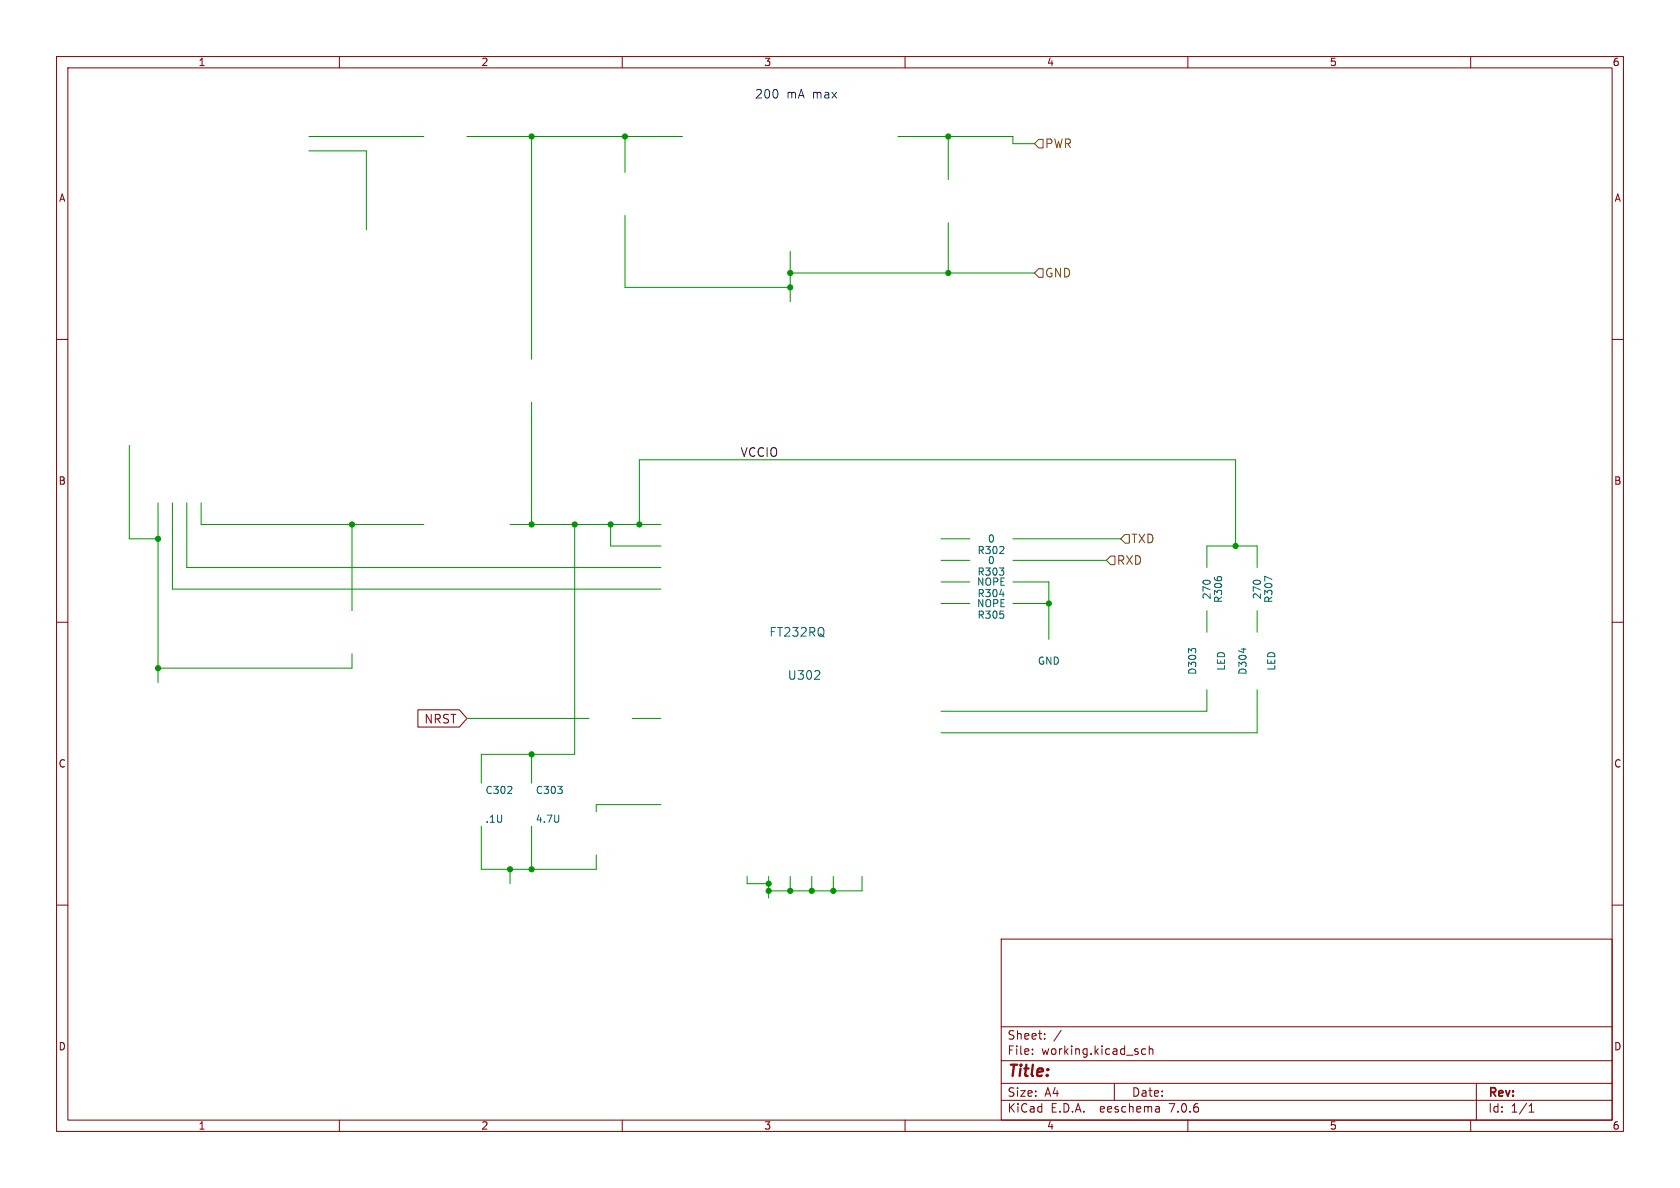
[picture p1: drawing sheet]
<svg xmlns="http://www.w3.org/2000/svg" width="297mm" height="210mm" viewBox="0 0 297 210" stroke-linecap="round" stroke-linejoin="round" font-family="sans-serif">
<g fill="none" stroke="#840000" stroke-width=".18">
<path d="M10 10h277v190h-277zM12 12h273v186h-273zM60 10v2M110 10v2M160 10v2M210 10v2M260 10v2M10 60h2M285 60h2M10 110h2M285 110h2M73.9 125.5h7.3l1.3 1.5-1.3 1.5h-7.3z"/>
<path d="M10 160h2M285 160h2M177 166h108v32h-108zM60 198v2M110 198v2M160 198v2M177 194.5h108M177 191.5h108M177 187.5h108M177 181.5h108M182.5 186.3v.1M182.5 185.5v.1"/>
<path d="M184.7 183.6v.1M184.7 182.8v.1M187.6 182.1l-1.3 2M197 191.5v3M202.5 185.5l-.4-.1-.3 .3v.4l.2 .2h.5M203.2 185.5l.2-.1 .3 .1 .1 .9M203.2 184.9v1.5M204.9 195.7l.1 .9M205 196.5l-.2 .1M205 196h-.2M210 198v2M260 198v2"/>
<path d="M261 191.5v6.5M270.3 196.6h.9M270.3 195.5l.4-.4v1.5"/>
</g>
<path d="M182.9 25.4l.7-.8h.8v1.6h-.8zM182.9 48.3l.7-.8h.8v1.5h-.8zM196.3 98.3h.8v1.5h-.8l-.7-.7zM198.1 95.3l.8-.8h.7v1.5h-.7z" fill="none" stroke="#725600" stroke-width=".18"/>
<g fill="none" stroke="#009600" stroke-width=".18">
<path d="M54.6 24.1h20.3M54.6 26.7h10.2v13.9M82.5 24.1h38.1M94 24.1v39.4M110.5 38.1v12.7h29.2M110.5 24.1v6.4M158.7 24.1h20.4v1.3h3.8M167.6 24.1v7.7M167.6 39.4v8.9M139.7 48.3h43.2M139.7 44.5v8.8M22.9 78.7v16.6h5"/>
<path d="M94 71.1v21.6M27.9 88.9v31.8M30.5 88.9v15.2h86.3M33 88.9v11.4h83.8M35.6 88.9v3.8h39.3M62.2 92.7v15.3M90.2 92.7h26.6M101.6 92.7v40.7h-16.5v5M107.9 92.7v3.8h8.9M113 92.7v-11.4h105.4v15.2M166.4 95.3h5M166.4 99.1h5"/>
<path d="M179.1 95.3h19M179.1 99.1h16.5M62.2 115.6v2.5h-34.3M166.4 102.9h5M166.4 106.7h5M179.1 102.9h6.3v10.1M179.1 106.7h6.3M213.4 100.3v-3.8h8.8v3.8M213.4 108v3.8M222.2 108v3.8M82.5 127h21.6M94 133.4v5"/>
<path d="M111.8 127h5M213.4 121.9v3.8h-47M222.2 121.9v7.6h-55.8M85.1 146.1v7.6h20.3v-2.6M90.2 153.7v2.5M94 146.1v7.6M116.8 142.2h-11.4v1.3M132.1 154.9v1.3h3.8M135.9 154.9v3.9M139.7 154.9v2.6M143.5 154.9v2.6M147.3 154.9v2.6"/>
<path d="M152.4 154.9v2.6h-16.5"/>
</g>
<path d="M144.9 118.7v.5M176.7 105.1h.8M219.9 114.6v.8M224.9 102.4l-1.3-.5v.8M144 120.1h.9" fill="none" stroke="#006464" stroke-width=".18"/>
<g fill="#009600" stroke="#009600" stroke-width=".18">
<circle cx="94" cy="133.4" r=".46"/>
<circle cx="62.2" cy="92.7" r=".46"/>
<circle cx="27.9" cy="95.3" r=".46"/>
<circle cx="27.9" cy="118.1" r=".46"/>
<circle cx="167.6" cy="24.1" r=".46"/>
<circle cx="167.6" cy="48.3" r=".46"/>
<circle cx="139.7" cy="157.5" r=".46"/>
<circle cx="143.5" cy="157.5" r=".46"/>
<circle cx="147.3" cy="157.5" r=".46"/>
<circle cx="90.2" cy="153.7" r=".46"/>
<circle cx="135.9" cy="156.2" r=".46"/>
<circle cx="135.9" cy="157.5" r=".46"/>
<circle cx="94" cy="153.7" r=".46"/>
<circle cx="101.6" cy="92.7" r=".46"/>
<circle cx="107.9" cy="92.7" r=".46"/>
<circle cx="94" cy="92.7" r=".46"/>
<circle cx="139.7" cy="50.8" r=".46"/>
<circle cx="113" cy="92.7" r=".46"/>
<circle cx="139.7" cy="48.3" r=".46"/>
<circle cx="110.5" cy="24.1" r=".46"/>
<circle cx="94" cy="24.1" r=".46"/>
<circle cx="218.4" cy="96.5" r=".46"/>
<circle cx="185.4" cy="106.7" r=".46"/>
</g>
<text font-size="2.8" fill="#840000" x="178" y="190.9">Title:</text>
<g font-size="2.1" fill="#0000c2">
<text x="133.3" y="17.5">200</text>
<text x="139" y="17.5">mA max</text>
</g>
<g font-size="2.1" fill="#725600">
<text x="184.6" y="26.4">PWR</text>
<text x="184.6" y="49.3">GND</text>
<text x="197.3" y="100.1">RXD</text>
<text x="199.9" y="96.2">TXD</text>
</g>
<text font-size="2.1" fill="#0f0f0f" x="130.8" y="80.9">VCCIO</text>
<g font-size="2.1" fill="#006464">
<text x="135.9" y="112.8">FT232RQ</text>
<text x="139.2" y="120.4">U302</text>
</g>
<g font-size="2.1" fill="#840000">
<text x="75" y="128.1">NRST</text>
<text x="178" y="184">Sheet:</text>
<text x="178" y="186.7">File:</text>
<text x="184.1" y="186.7">working.kicad_sch</text>
<text x="178" y="196.9">KiCad</text>
<text x="178" y="194.1">Size:</text>
<text x="184.7" y="194.1">A4</text>
<text x="185.7" y="196.9">E.D.A.</text>
<text x="194.6" y="196.9">eeschema</text>
<text x="200" y="194.1">Date:</text>
<text x="207" y="196.9">7.0.6</text>
<text x="263" y="194.3">Rev:</text>
<text x="263" y="196.9">Id:</text>
<text x="267.1" y="196.9">1/1</text>
</g>
<g font-size="1.8" fill="#840000">
<text x="35" y="11.9">1</text>
<text x="85" y="11.9">2</text>
<text x="135" y="11.9">3</text>
<text x="185" y="11.9">4</text>
<text x="235" y="11.9">5</text>
<text x="285" y="11.9">6</text>
<text x="10.3" y="35.9">A</text>
<text x="285.3" y="35.9">A</text>
<text x="10.3" y="85.9">B</text>
<text x="285.3" y="85.9">B</text>
<text x="10.3" y="135.9">C</text>
<text x="285.3" y="135.9">C</text>
<text x="10.3" y="185.9">D</text>
<text x="285.3" y="185.9">D</text>
<text x="35" y="199.9">1</text>
<text x="85" y="199.9">2</text>
<text x="135" y="199.9">3</text>
<text x="185" y="199.9">4</text>
<text x="235" y="199.9">5</text>
<text x="285" y="199.9">6</text>
</g>
<g font-size="1.8" fill="#006464">
<text x="172.7" y="98.1">R302</text>
<text x="172.7" y="102">R303</text>
<text x="174.6" y="96.1">0</text>
<text x="174.6" y="99.9">0</text>
<text x="172.6" y="103.7">NOPE</text>
<text x="172.6" y="107.5">NOPE</text>
<text x="172.7" y="105.8">R304</text>
<text x="214.2" y="106.1" transform="rotate(-90 214.2 106.1)">270</text>
<text x="216.3" y="106.7" transform="rotate(-90 216.3 106.7)">R306</text>
<text x="223.1" y="106.1" transform="rotate(-90 223.1 106.1)">270</text>
<text x="225.1" y="106.7" transform="rotate(-90 225.1 106.7)">R307</text>
<text x="172.7" y="109.6">R305</text>
<text x="183.4" y="117.7">GND</text>
<text x="211.7" y="119.4" transform="rotate(-90 211.7 119.4)">D303</text>
<text x="216.8" y="118.7" transform="rotate(-90 216.8 118.7)">LED</text>
<text x="220.6" y="119.4" transform="rotate(-90 220.6 119.4)">D304</text>
<text x="225.7" y="118.7" transform="rotate(-90 225.7 118.7)">LED</text>
<text x="85.7" y="140.6">C302</text>
<text x="94.6" y="140.6">C303</text>
<text x="85.7" y="145.6">.1U</text>
<text x="94.6" y="145.6">4.7U</text>
</g>
</svg>
